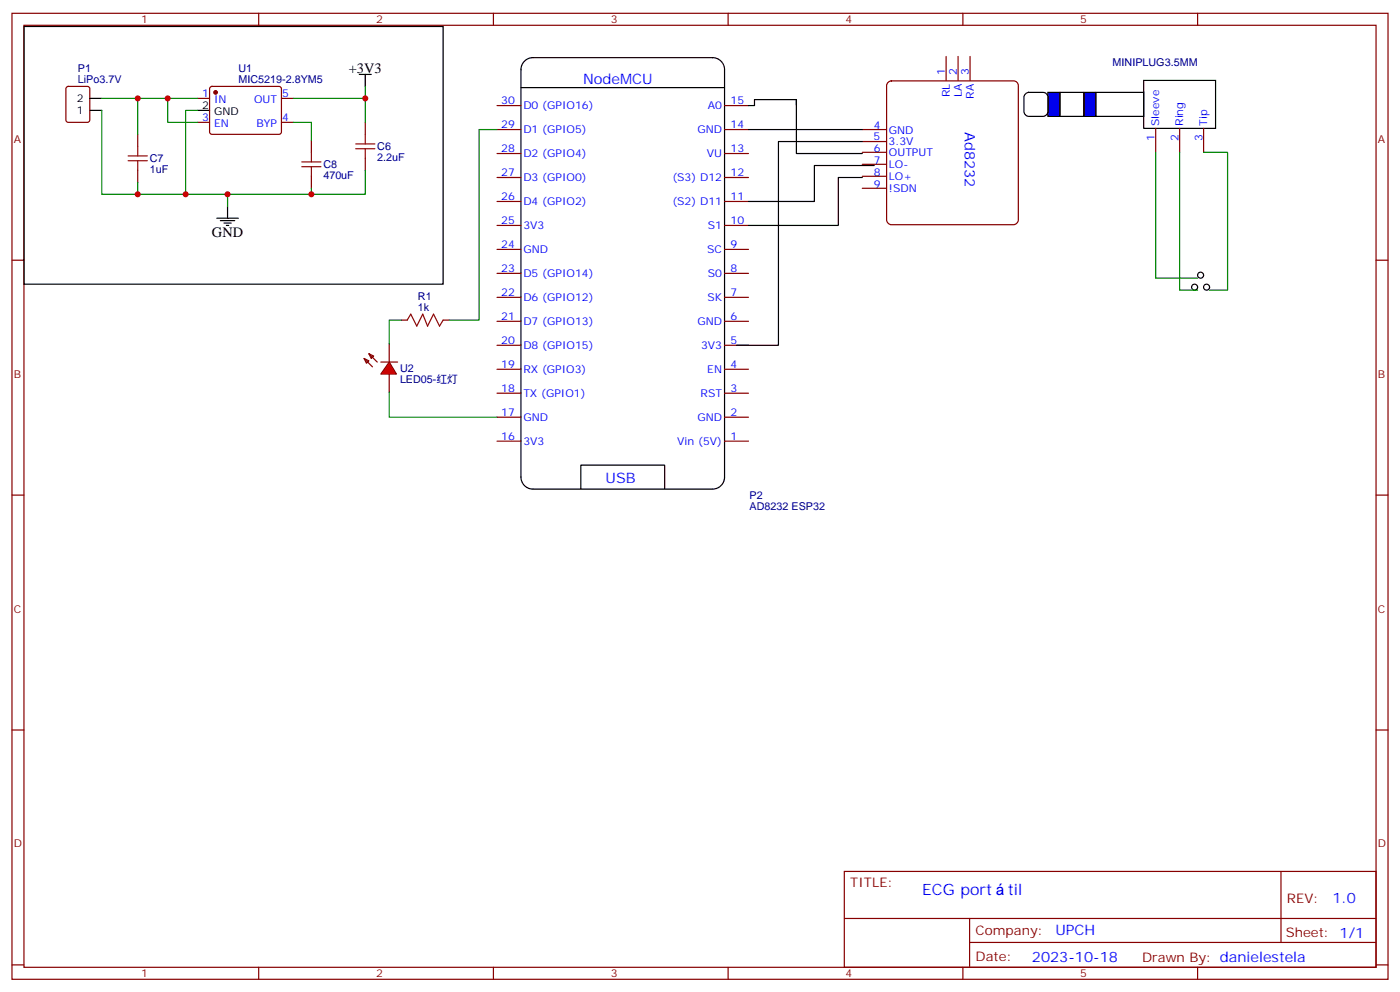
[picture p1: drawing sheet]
<svg xmlns="http://www.w3.org/2000/svg" width="412mm" height="292mm" viewBox="0 0 412 292" stroke-linecap="round" stroke-linejoin="round" font-family="sans-serif">
<g fill="none" stroke="#870000" stroke-width=".35">
<path d="M3.5 3.9h405.4v284.4h-405.4zM7.1 7.4h398.2v277.3h-398.2zM76.2 3.9v3.5M145.3 3.9v3.5M214.5 3.9v3.5M283.6 3.9v3.5M352.8 3.9v3.5M19.6 25.6l.5-.2h5.7l.6 .5 .1 9.4-.5 .7h-5.9l-.6-.4-.1-9.5zM40.6 39.5v3.6M58.2 29h3.5M58.2 36h3.5M62 25.6l.4-.2 20.1 .1 .4 .6-.1 13-.6 .4h-20l-.5-.7v-12.7z"/>
<path d="M82.9 29h3.5M82.9 36h3.5M107.6 36v3.5M40.6 50.1v3.6M91.7 41.3v3.5M91.7 51.9v3.5M107.6 46.6v3.5M3.5 76.6h3.6M405.3 76.6h3.6M3.5 145.7h3.6M405.3 145.7h3.6M3.5 214.9h3.6"/>
<path d="M405.3 214.9h3.6M248.7 256.5h156.6v28.2h-156.6zM377.3 256.5v20.9M248.7 270.4h156.5M285.6 277.4h119.6M285.6 270.4v14.1M3.5 284h3.6M76.2 284.7v3.6M145.3 284.7v3.6M214.5 284.7v3.6M283.6 284.7v3.6M352.8 284.7v3.6"/>
<path d="M405.3 284h3.6"/>
</g>
<path d="M7.1 7.8h123.4v75.8h-123.4zM26.5 32.5h3.5M26.5 29h3.5M58.2 32.5h3.5M105.8 21.9h3.6M107.6 21.9v3.5M63.9 64.2h6.3M64.9 64.9h4.2M66 65.7h2.1M66.7 66.4h.7M67 60.7v3.5" fill="none" stroke="#000" stroke-width=".35"/>
<circle cx="63.5" cy="27.2" r=".53" fill="#870000" stroke="#870000" stroke-width=".35"/>
<path d="M30 32.5v24.7h77.6v-7.1M30 29h28.2M40.6 29v10.5M49.4 29v7h8.8M58.2 32.5h-3.5v24.7M86.4 36h5.3v5.3M86.4 29h21.2M107.6 25.4v10.6M40.6 53.7v3.5M67 57.2v3.5M91.7 55.4v1.8" fill="none" stroke="#008700" stroke-width=".35"/>
<path d="M107.6 39.5v2.9M37.7 45.9h5.7M37.7 47.3h5.7M40.6 43.1v2.8M40.6 47.3v2.8M88.9 47.7h5.6M88.9 49.1h5.6M91.7 44.8v2.9M91.7 49.1v2.8M104.8 42.4h5.6M104.8 43.8h5.6M107.6 43.8v2.8" fill="none" stroke="#a10000" stroke-width=".35"/>
<path d="M261.5 24.4l1.1-.6h36a1.41 1.41 0 0 1 1.4 1.4v39.5a1.51 1.51 0 0 1-1.4 1.4h-36a1.51 1.51 0 0 1-1.4-1.4v-39.5z" fill="#fff" stroke="#800000" stroke-width=".35"/>
<g fill="none" stroke="#870000" stroke-width=".35">
<path d="M278.7 16.6v7.1M282.2 16.6v7.1M285.8 16.6v7.1M146.4 38.1h7.1M146.4 31.1h7.1M213.4 38.1h7.1M213.4 31.1h7.1M254 38.1h7.1M146.4 59.3h7.1M146.4 52.2h7.1M146.4 45.2h7.1M213.4 59.3h7.1"/>
<path d="M213.4 52.2h7.1M213.4 45.2h7.1M254 41.7h7.1M254 44.8h7.1M254 48.4h7.1M254 51.9h7.1M254 55.4h7.1M146.4 73.4h7.1M146.4 66.4h7.1M213.4 73.4h7.1M213.4 66.4h7.1M146.4 94.6h7.1"/>
<path d="M146.4 87.5h7.1M146.4 80.5h7.1M213.4 94.6h7.1M213.4 87.5h7.1M213.4 80.5h7.1M146.4 115.7h7.1M146.4 108.7h7.1M146.4 101.6h7.1M213.4 115.7h7.1M213.4 108.7h7.1M213.4 101.6h7.1M146.4 129.9h7.1"/>
<path d="M146.4 122.8h7.1M213.4 129.9h7.1M213.4 122.8h7.1"/>
</g>
<path d="M154.5 18a3.5 3.5 0 0 1 2.5-1h52.9a3.5 3.5 0 0 1 3.5 3.5v119.9a3.5 3.5 0 0 1-3.5 3.6h-52.9a3.5 3.5 0 0 1-3.5-3.6v-119.9a3.5 3.5 0 0 1 1-2.5zM153.5 25.8h59.9M220.5 31.1h1.7v-1.8h12.4v1.8M220.5 38.1h33.5M234.6 29.3v15.9h19.4M322.8 27.2h14.1v7.1h-14.1zM336.9 23.7h21.2v14.1h-21.2zM254 41.7h-24.7v59.9h-12.3M254 52.2h-7.1v14.2h-26.4M257.5 48.7h-17.6v10.6h-19.4M171.1 144v-7.1h24.7v7.1" fill="none" stroke="#000" stroke-width=".35"/>
<path d="M319.3 27.2h3.5v7.1h-3.5z" fill="#00f" stroke="#000" stroke-width=".35"/>
<path d="M312.2 27.2h7.1v7.1h-7.1z" fill="none" stroke="#000" stroke-width=".35"/>
<path d="M308.7 27.2h3.5v7.1h-3.5z" fill="#00f" stroke="#000" stroke-width=".35"/>
<path d="M301.9 27.8l1.1-.6h4.3a1.41 1.41 0 0 1 1.4 1.4v4.2a1.51 1.51 0 0 1-1.4 1.5h-4.3a1.51 1.51 0 0 1-1.4-1.5v-4.2z" fill="#fff" stroke="#000" stroke-width=".35"/>
<path d="M340.4 37.8v7M347.5 37.8v7M354.5 37.8v7M107.2 105.5l1.5 .7-.8 .7zM107.2 105.5l2.5 2.5M108.7 104.1l1.4 .7-.7 .7zM108.7 104.1l2.4 2.5M114.7 101.3v5.3M114.7 110.1v5.3" fill="none" stroke="#870000" stroke-width=".35"/>
<path d="M340.4 44.8v37.1h12.4M347.5 44.8v40.6h5.3M354.5 44.8h7.1v40.6h-5.3" fill="none" stroke="#008700" stroke-width=".35"/>
<g fill="none" stroke="#000" stroke-width=".35">
<circle cx="351.9" cy="84.5" r=".88"/>
<circle cx="353.7" cy="81" r=".88"/>
<circle cx="355.4" cy="84.5" r=".88"/>
</g>
<path d="M114.7 106.6l2.1 3.5h-4.6z" fill="#f00" stroke="#870000" stroke-width=".35"/>
<path d="M118.2 94.2h1.7M130.5 94.2h1.8M112.2 106.6h4.9" fill="none" stroke="#870000" stroke-width=".35"/>
<path d="M119.9 94.2l1.1-1.7 1.8 3.5 1.7-3.5 1.4 3.5 1.8-3.5 1.8 3.5 1-1.8" fill="none" stroke="#a10000" stroke-width=".35"/>
<path d="M146.4 38.1h-5.3v56.1h-8.8M118.2 94.2h-3.5v7.1M114.7 115.4v7.4h31.7" fill="none" stroke="#008700" stroke-width=".35"/>
<g fill="#c00">
<circle cx="49.4" cy="29" r=".88"/>
<circle cx="40.6" cy="29" r=".88"/>
<circle cx="107.6" cy="29" r=".88"/>
<circle cx="40.6" cy="57.2" r=".88"/>
<circle cx="91.7" cy="57.2" r=".88"/>
<circle cx="67" cy="57.2" r=".88"/>
<circle cx="54.7" cy="57.2" r=".88"/>
</g>
<g font-size="4.6" fill="#00f">
<text x="271.6" y="263.6">ECG port</text>
<text x="296.9" y="263.6">til</text>
</g>
<g font-size="4.2">
<text x="102.8" y="21.6">+3V3</text>
<text x="62.4" y="69.9">GND</text>
</g>
<g font-size="4.2" fill="#00f">
<text x="171.8" y="24.8">NodeMCU</text>
<text x="284.2" y="38.9" transform="rotate(90 284.2 38.9)">Ad8232</text>
<text x="178.4" y="142.3">USB</text>
<text x="392.5" y="265.8">1.0</text>
<text x="310.9" y="275.3">UPCH</text>
<text x="304" y="283.1">2023-10-18</text>
</g>
<g font-size="3.9" fill="#800">
<text x="250.5" y="261.1">TITLE:</text>
<text x="379.1" y="265.8">REV:</text>
<text x="287.4" y="275.3">Company:</text>
<text x="378.7" y="275.9">Sheet: 1/1</text>
<text x="287.4" y="283">Date:</text>
<text x="336.4" y="283.1">Drawn By: danielestela</text>
</g>
<g font-size="3.2" fill="#800">
<text x="41.6" y="6.9">1</text>
<text x="110.8" y="6.9">2</text>
<text x="179.9" y="6.9">3</text>
<text x="249.1" y="6.9">4</text>
<text x="318.2" y="6.9">5</text>
<text x="4.1" y="42">A</text>
<text x="405.9" y="42">A</text>
<text x="4.1" y="111.2">B</text>
<text x="405.9" y="111.2">B</text>
<text x="4.1" y="180.3">C</text>
<text x="405.9" y="180.3">C</text>
<text x="4.1" y="249.4">D</text>
<text x="405.9" y="249.4">D</text>
<text x="41.6" y="287.7">1</text>
<text x="110.8" y="287.7">2</text>
<text x="179.9" y="287.7">3</text>
<text x="249.1" y="287.7">4</text>
<text x="318.2" y="287.7">5</text>
</g>
<g font-size="3.2" fill="#000080">
<text x="22.9" y="21.2">P1</text>
<text x="70.2" y="21.2">U1</text>
<text x="327.7" y="19.5">MINIPLUG3.5MM</text>
<text x="22.9" y="24.4">LiPo3.7V</text>
<text x="70.2" y="24.3">MIC5219-2.8YM5</text>
<text x="44.1" y="47.7">C7</text>
<text x="111.1" y="47.4">2.2uF</text>
<text x="111.1" y="44.2">C6</text>
<text x="44.1" y="50.9">1uF</text>
<text x="95.2" y="52.7">470uF</text>
<text x="95.2" y="49.5">C8</text>
<text x="123.1" y="88.2">R1</text>
<text x="123.1" y="91.4">1k</text>
<text x="117.8" y="112.6">LED05-红灯</text>
<text x="117.8" y="109.6">U2</text>
<text x="220.8" y="147">P2</text>
<text x="220.8" y="150.2">AD8232 ESP32</text>
</g>
<g font-size="3.2" fill="#00f">
<text x="278.4" y="22.2" transform="rotate(-90 278.4 22.2)">1</text>
<text x="281.9" y="22.2" transform="rotate(-90 281.9 22.2)">2</text>
<text x="285.4" y="22.2" transform="rotate(-90 285.4 22.2)">3</text>
<text x="59.5" y="28.6">1</text>
<text x="83.1" y="28.6">5</text>
<text x="279.8" y="28.6" transform="rotate(-90 279.8 28.6)">RL</text>
<text x="283.3" y="28.6" transform="rotate(-90 283.3 28.6)">LA</text>
<text x="286.8" y="29" transform="rotate(-90 286.8 29)">RA</text>
<text x="59.5" y="35.7">3</text>
<text x="63" y="30.4">IN</text>
<text x="74.8" y="30.4">OUT</text>
<text x="83.1" y="35.7">4</text>
<text x="147.7" y="30.7">30</text>
<text x="154.2" y="32.1">D0 (GPIO16)</text>
<text x="208.5" y="32.1">A0</text>
<text x="215.2" y="30.7">15</text>
<text x="63" y="37.4">EN</text>
<text x="75.6" y="37.4">BYP</text>
<text x="147.7" y="37.8">29</text>
<text x="154.2" y="39.2">D1 (GPIO5)</text>
<text x="205.4" y="39.2">GND</text>
<text x="215.2" y="37.8">14</text>
<text x="257.3" y="41.3">5</text>
<text x="257.4" y="37.9">4</text>
<text x="261.8" y="39.3">GND</text>
<text x="340.1" y="41.6" transform="rotate(-90 340.1 41.6)">1</text>
<text x="341.5" y="37.1" transform="rotate(-90 341.5 37.1)">Sleeve</text>
<text x="347.1" y="41.6" transform="rotate(-90 347.1 41.6)">2</text>
<text x="348.5" y="37.1" transform="rotate(-90 348.5 37.1)">Ring</text>
<text x="354.2" y="41.6" transform="rotate(-90 354.2 41.6)">3</text>
<text x="355.6" y="37.1" transform="rotate(-90 355.6 37.1)">Tip</text>
<text x="147.7" y="44.8">28</text>
<text x="154.2" y="46.2">D2 (GPIO4)</text>
<text x="208.2" y="46.2">VU</text>
<text x="215.2" y="44.8">13</text>
<text x="257.4" y="44.6">6</text>
<text x="261.8" y="42.7">3.3V</text>
<text x="261.9" y="46">OUTPUT</text>
<text x="147.7" y="51.9">27</text>
<text x="154.2" y="53.3">D3 (GPIO0)</text>
<text x="198.1" y="53.3">(S3) D12</text>
<text x="215.2" y="51.9">12</text>
<text x="257.4" y="48.2">7</text>
<text x="257.4" y="51.7">8</text>
<text x="261.9" y="49.6">LO-</text>
<text x="261.9" y="53.1">LO+</text>
<text x="147.7" y="58.9">26</text>
<text x="215.2" y="58.9">11</text>
<text x="257.4" y="55.2">9</text>
<text x="261.9" y="56.6">!SDN</text>
<text x="154.2" y="60.4">D4 (GPIO2)</text>
<text x="198.1" y="60.4">(S2) D11</text>
<text x="147.7" y="66">25</text>
<text x="154.2" y="67.4">3V3</text>
<text x="208.5" y="67.4">S1</text>
<text x="215.2" y="66">10</text>
<text x="147.7" y="73.1">24</text>
<text x="154.2" y="74.5">GND</text>
<text x="208.3" y="74.5">SC</text>
<text x="215.2" y="73.1">9</text>
<text x="147.7" y="80.1">23</text>
<text x="154.2" y="81.5">D5 (GPIO14)</text>
<text x="208.5" y="81.5">S0</text>
<text x="215.2" y="80.1">8</text>
<text x="147.7" y="87.2">22</text>
<text x="154.2" y="88.6">D6 (GPIO12)</text>
<text x="208.4" y="88.6">SK</text>
<text x="215.2" y="87.2">7</text>
<text x="147.7" y="94.2">21</text>
<text x="154.2" y="95.6">D7 (GPIO13)</text>
<text x="205.4" y="95.6">GND</text>
<text x="215.2" y="94.2">6</text>
<text x="147.7" y="101.3">20</text>
<text x="215.2" y="101.3">5</text>
<text x="154.2" y="102.7">D8 (GPIO15)</text>
<text x="206.5" y="102.7">3V3</text>
<text x="147.7" y="108.3">19</text>
<text x="154.2" y="109.7">RX (GPIO3)</text>
<text x="208.3" y="109.7">EN</text>
<text x="215.2" y="108.3">4</text>
<text x="147.7" y="115.4">18</text>
<text x="154.2" y="116.8">TX (GPIO1)</text>
<text x="206.4" y="116.8">RST</text>
<text x="215.2" y="115.4">3</text>
<text x="147.7" y="122.4">17</text>
<text x="154.2" y="123.9">GND</text>
<text x="205.4" y="123.9">GND</text>
<text x="215.2" y="122.4">2</text>
<text x="147.7" y="129.5">16</text>
<text x="154.2" y="130.9">3V3</text>
<text x="199.5" y="130.9">Vin (5V)</text>
<text x="215.2" y="129.5">1</text>
</g>
<g font-size="3.2">
<text x="22.7" y="33.5">1</text>
<text x="22.7" y="30">2</text>
<text x="59.5" y="32.1">2</text>
<text x="63" y="33.9">GND</text>
</g>
</svg>
